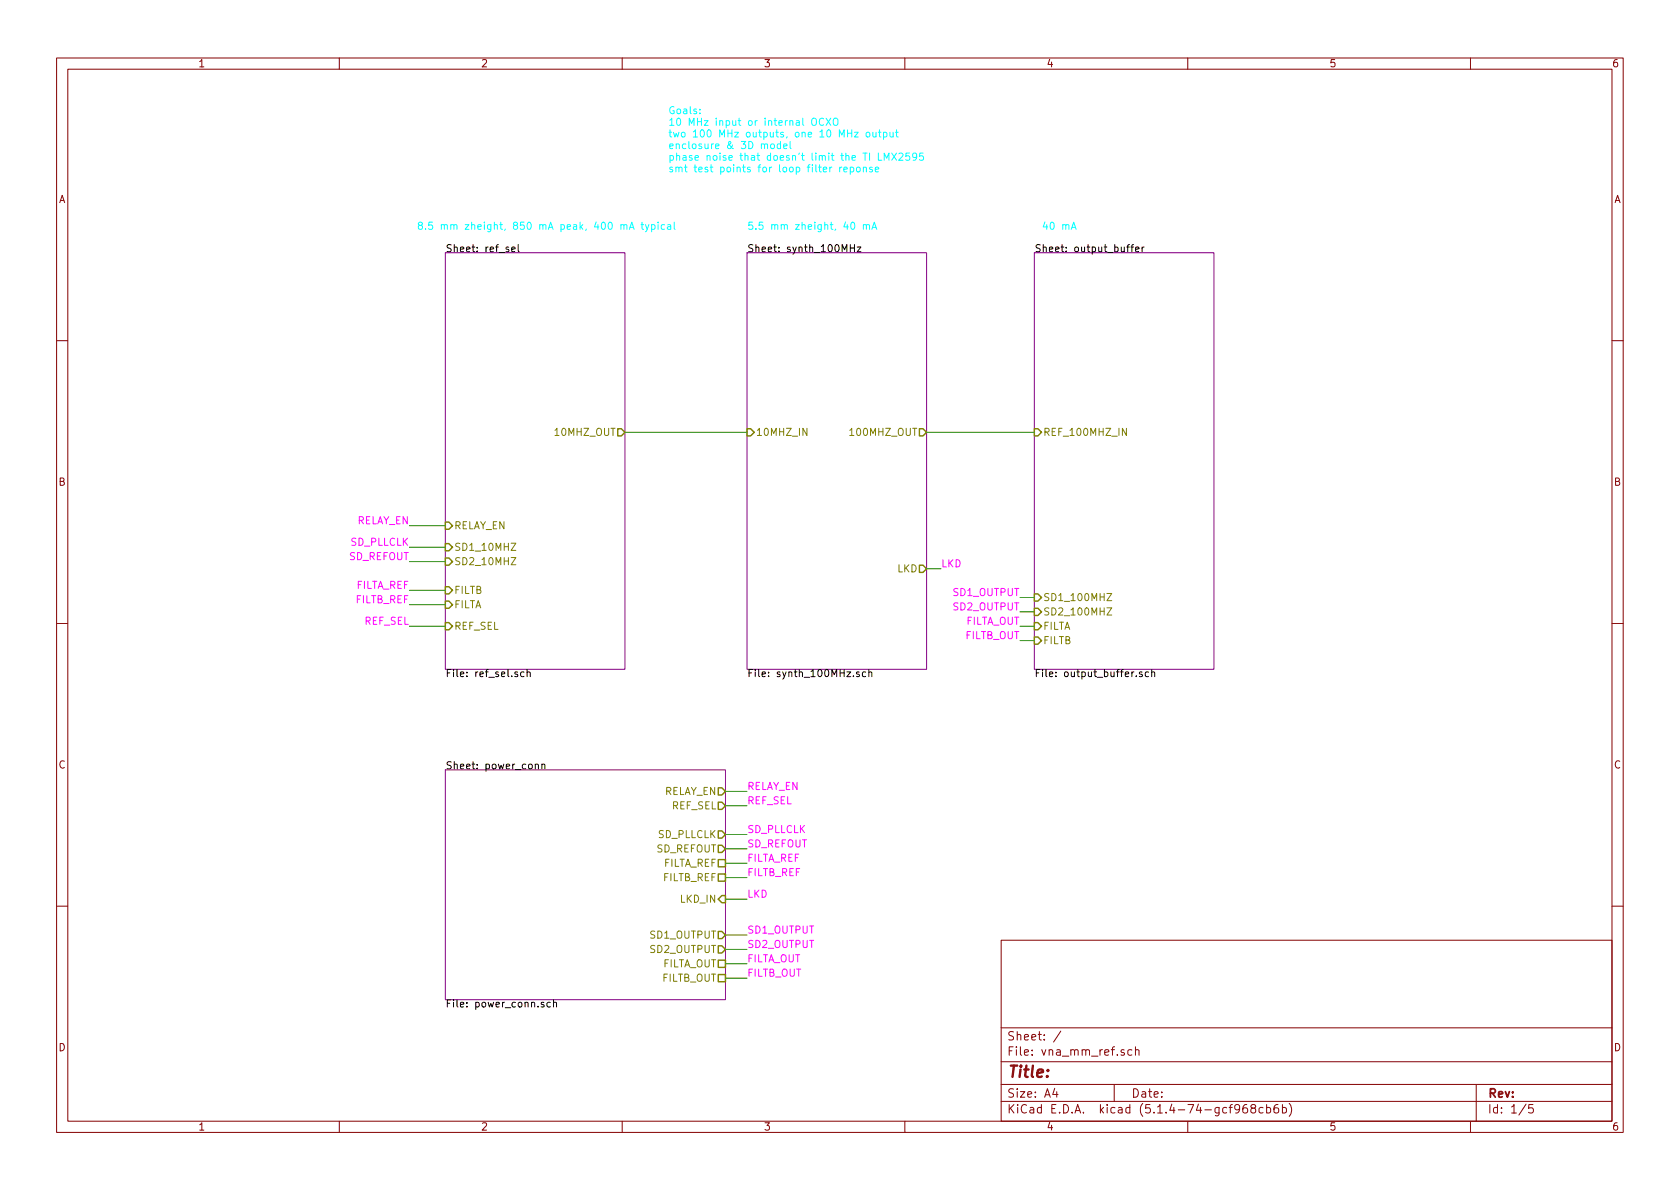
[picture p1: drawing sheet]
EESchema Schematic File Version 4
LIBS:vna_mm_ref-cache
EELAYER 30 0
EELAYER END
$Descr A4 11693 8268
encoding utf-8
Sheet 1 5
Title ""
Date ""
Rev ""
Comp ""
Comment1 ""
Comment2 ""
Comment3 ""
Comment4 ""
$EndDescr
Text Notes 4650 1200 0    50   ~ 0
Goals:\n10 MHz input or internal OCXO\ntwo 100 MHz outputs, one 10 MHz output\nenclosure & 3D model\nphase noise that doesn't limit the TI LMX2595\nsmt test points for loop filter reponse
$Sheet
S 7200 1750 1250 2900
U 5DBF0563
F0 "output_buffer" 50
F1 "output_buffer.sch" 50
F2 "REF_100MHZ_IN" I L 7200 3000 50 
F3 "FILTA" I L 7200 4350 50 
F4 "FILTB" I L 7200 4450 50 
F5 "SD1_100MHZ" I L 7200 4150 50 
F6 "SD2_100MHZ" I L 7200 4250 50 
$EndSheet
$Sheet
S 5200 1750 1250 2900
U 5DC1A65E
F0 "synth_100MHz" 50
F1 "synth_100MHz.sch" 50
F2 "100MHZ_OUT" O R 6450 3000 50 
F3 "10MHZ_IN" I L 5200 3000 50 
F4 "LKD" O R 6450 3950 50 
$EndSheet
$Sheet
S 3100 1750 1250 2900
U 5DC3C92E
F0 "ref_sel" 50
F1 "ref_sel.sch" 50
F2 "10MHZ_OUT" O R 4350 3000 50 
F3 "REF_SEL" I L 3100 4350 50 
F4 "FILTA" I L 3100 4200 50 
F5 "FILTB" I L 3100 4100 50 
F6 "SD1_10MHZ" I L 3100 3800 50 
F7 "SD2_10MHZ" I L 3100 3900 50 
F8 "RELAY_EN" I L 3100 3650 50 
$EndSheet
$Sheet
S 3100 5350 1950 1600
U 5DC45DA8
F0 "power_conn" 50
F1 "power_conn.sch" 50
F2 "RELAY_EN" O R 5050 5500 50 
F3 "SD_PLLCLK" O R 5050 5800 50 
F4 "SD_REFOUT" O R 5050 5900 50 
F5 "FILTA_REF" U R 5050 6000 50 
F6 "FILTB_REF" U R 5050 6100 50 
F7 "REF_SEL" O R 5050 5600 50 
F8 "SD2_OUTPUT" O R 5050 6600 50 
F9 "FILTA_OUT" U R 5050 6700 50 
F10 "FILTB_OUT" U R 5050 6800 50 
F11 "SD1_OUTPUT" O R 5050 6500 50 
F12 "LKD_IN" I R 5050 6250 50 
$EndSheet
Text Notes 2900 1600 0    50   ~ 0
8.5 mm zheight, 850 mA peak, 400 mA typical
Text Notes 5200 1600 0    50   ~ 0
5.5 mm zheight, 40 mA
Wire Wire Line
	4350 3000 5200 3000
Wire Wire Line
	6450 3000 7200 3000
Text Notes 7250 1600 0    50   ~ 0
40 mA
Text Label 6550 3950 0    50   ~ 0
LKD
Wire Wire Line
	6550 3950 6450 3950
Text Label 7100 4150 2    50   ~ 0
SD1_OUTPUT
Wire Wire Line
	7100 4150 7200 4150
Text Label 7100 4250 2    50   ~ 0
SD2_OUTPUT
Text Label 7100 4450 2    50   ~ 0
FILTB_OUT
Wire Wire Line
	7100 4450 7200 4450
Wire Wire Line
	7100 4350 7200 4350
Text Label 7100 4350 2    50   ~ 0
FILTA_OUT
Wire Wire Line
	7100 4250 7200 4250
Text Label 2850 3800 2    50   ~ 0
SD_PLLCLK
Text Label 2850 3900 2    50   ~ 0
SD_REFOUT
Text Label 2850 4200 2    50   ~ 0
FILTB_REF
Text Label 2850 4100 2    50   ~ 0
FILTA_REF
Text Label 2850 3650 2    50   ~ 0
RELAY_EN
Text Label 2850 4350 2    50   ~ 0
REF_SEL
Wire Wire Line
	2850 4350 3100 4350
Wire Wire Line
	2850 4200 3100 4200
Wire Wire Line
	2850 4100 3100 4100
Wire Wire Line
	2850 3900 3100 3900
Wire Wire Line
	2850 3800 3100 3800
Wire Wire Line
	2850 3650 3100 3650
Text Label 5200 6500 0    50   ~ 0
SD1_OUTPUT
Text Label 5200 6600 0    50   ~ 0
SD2_OUTPUT
Text Label 5200 6800 0    50   ~ 0
FILTB_OUT
Text Label 5200 6700 0    50   ~ 0
FILTA_OUT
Text Label 5200 6250 0    50   ~ 0
LKD
Text Label 5200 5500 0    50   ~ 0
RELAY_EN
Text Label 5200 5600 0    50   ~ 0
REF_SEL
Text Label 5200 5800 0    50   ~ 0
SD_PLLCLK
Text Label 5200 5900 0    50   ~ 0
SD_REFOUT
Text Label 5200 6100 0    50   ~ 0
FILTB_REF
Text Label 5200 6000 0    50   ~ 0
FILTA_REF
Wire Wire Line
	5050 5500 5200 5500
Wire Wire Line
	5050 5600 5200 5600
Wire Wire Line
	5050 6250 5200 6250
Wire Wire Line
	5050 6500 5200 6500
Wire Wire Line
	5050 6600 5200 6600
Wire Wire Line
	5050 6700 5200 6700
Wire Wire Line
	5050 6800 5200 6800
Wire Wire Line
	5050 6000 5200 6000
Wire Wire Line
	5050 6100 5200 6100
Wire Wire Line
	5050 5900 5200 5900
Wire Wire Line
	5050 5800 5200 5800
$EndSCHEMATC
